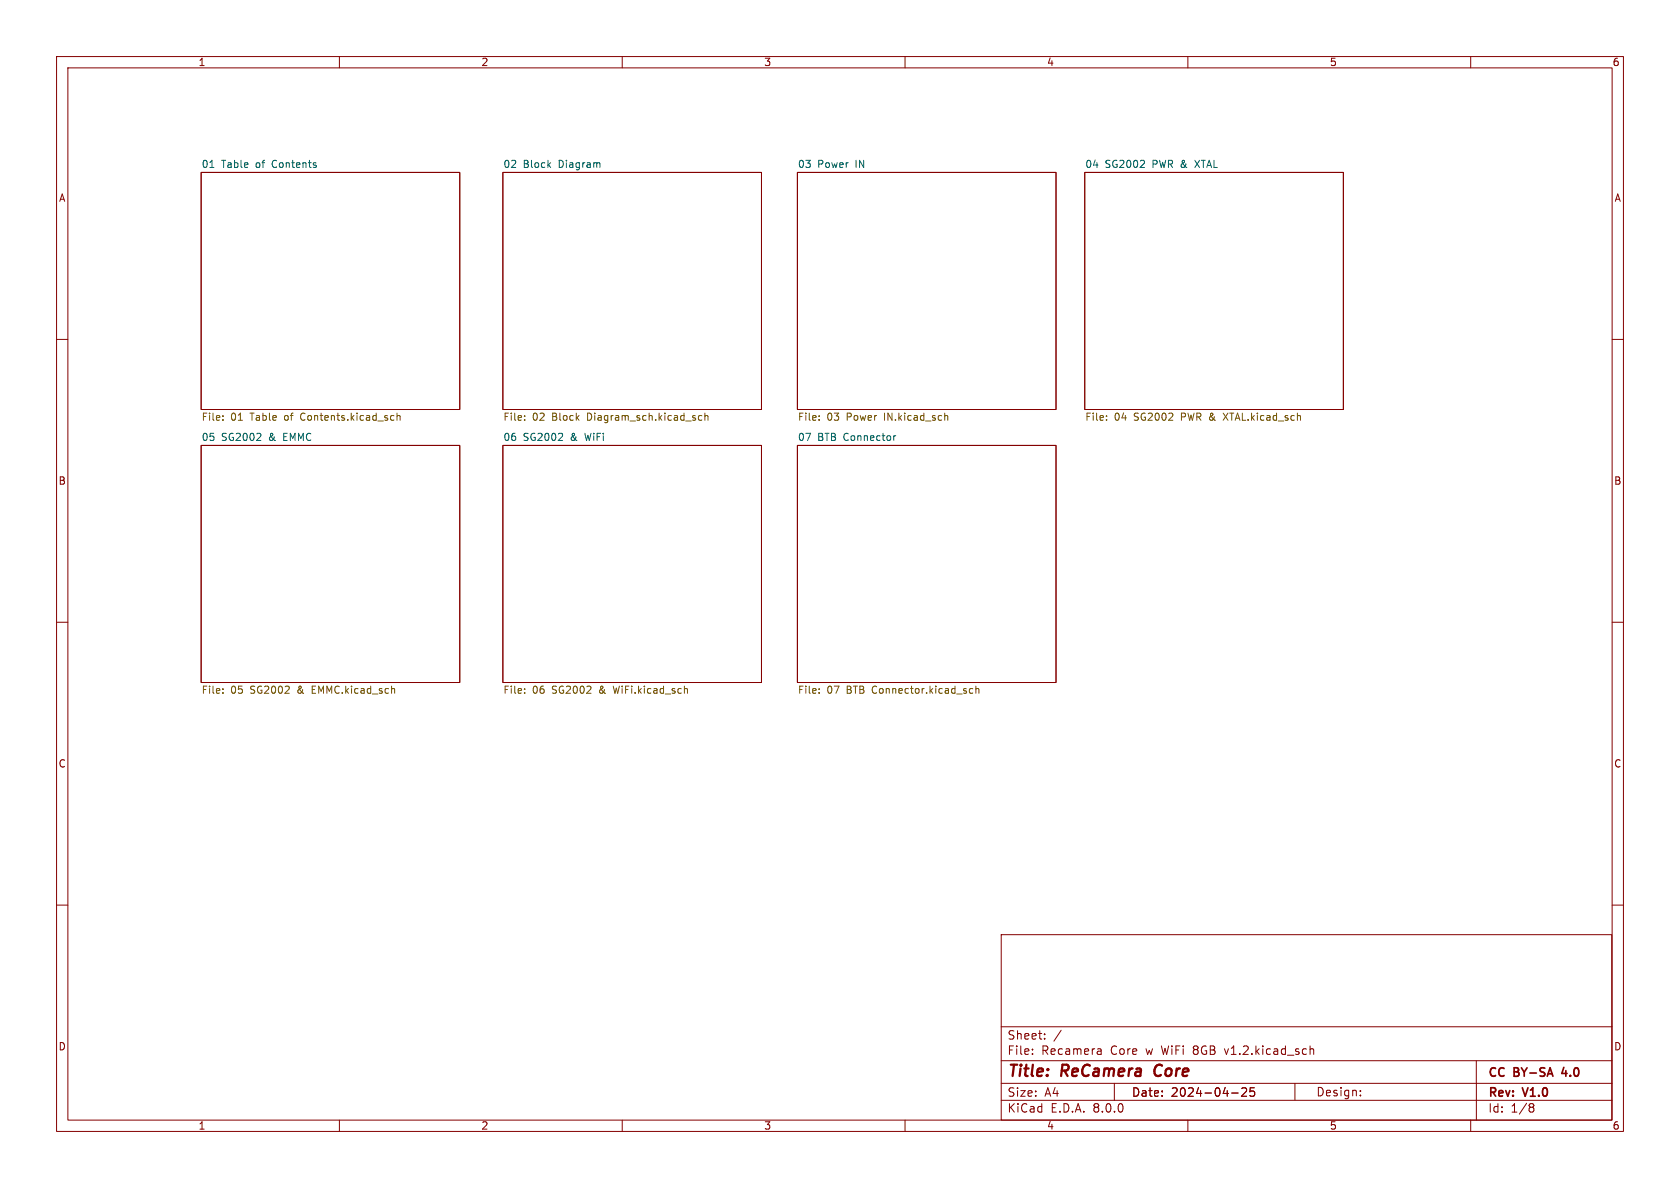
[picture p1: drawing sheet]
<svg xmlns="http://www.w3.org/2000/svg" width="297mm" height="210mm" viewBox="0 0 297 210" stroke-linecap="round" stroke-linejoin="round" font-family="sans-serif">
<g fill="none" stroke="#840000" stroke-width=".18">
<path d="M10 10h277v190h-277zM12 12h273v186h-273zM60 10v2M110 10v2M160 10v2M210 10v2M260 10v2M35.6 30.5h45.7v41.9h-45.7zM88.9 30.5h45.7v41.9h-45.7zM141 30.5h45.7v41.9h-45.7zM191.8 30.5h45.7v41.9h-45.7zM10 60h2"/>
<path d="M285 60h2M35.6 78.7h45.7v42h-45.7zM88.9 78.7h45.7v42h-45.7zM141 78.7h45.7v42h-45.7zM10 110h2M285 110h2M10 160h2M285 160h2M177 165.2h107.9v32.8h-107.9zM60 198v2M110 198v2M160 198v2"/>
<path d="M177 194.5h108M177 191.5h108M177 187.5h108M177 181.5h108M182.5 186.3v.1M182.5 185.5v.1M184.7 183.6v.1M184.7 182.8v.1M187.6 182.1l-1.3 2M194.2 185.4l.4 .1 .1 .9M194.7 186.3l-.5 .1M194.7 185.8h-.5"/>
<path d="M197 191.5v3M210 198v2M217.7 193.2h1.2M219.5 192.4l.6-.1 .2 .1 .1 .3-.9 1.1h.9M221.7 192.3h-.7v.7l.2-.1h.5l.1 .3-.1 .5-.2 .1-.5-.1M228.9 191.5v2.9M231.6 185.5l.2-.1 .4 .1v.9M231.6 184.9v1.5M240.5 193.6v.1M240.5 192.8v.1M260 198v2M261 187.5v10.5"/>
<path d="M270.6 195.1h.3l.3 .3-.3 .3M270.6 195.7h.3M270.9 195.7l.2 .2 .1 .4-.3 .3h-.3"/>
</g>
<path d="M204.4 188.5a1.27 1.27 0 0 0 0 1.6" fill="none" stroke="#840000" stroke-width=".4"/>
<path d="M276.5 188.7l-.4 1.1h.9" fill="none" stroke="#840000" stroke-width=".3"/>
<path d="M37.1 29.6h.7M106 28.8l.1 .8M158.4 77l-.4 .3" fill="none" stroke="#006464" stroke-width=".18"/>
<g fill="none" stroke="#725600" stroke-width=".18">
<path d="M39.4 73.5v.1M39.4 74.2v.1M69.5 73.5h.1M69.6 74.2l-.1 .1M70.2 73.6l.2-.1h.3v.8M70.2 73v1.3M92.7 74.2v.1M92.7 73.5v.1M124.1 73.5h-.4l-.2 .2 .1 .5h.5M124.6 73.6l.2-.1h.3l.1 .8M124.6 73v1.3M144.8 73.5v.1"/>
<path d="M144.8 74.2v.1M167.2 73.5l.4 .1v.7M195.6 74.2v.1M195.6 73.5v.1M216.2 73l.9 1.3M217.1 73l-.9 1.3M39.4 122.4v.2M39.4 121.8v.1M92.7 121.8v.1M92.7 122.4v.2M121.2 121.7l.3 .2v.7M144.8 122.4v.2"/>
<path d="M144.8 121.8v.1M171.4 122.4l.2 .2 .4-.1M172 121.8l-.4-.1-.2 .1M172.5 121.8l.2-.1 .3 .1 .1 .8M172.5 121.3v1.3"/>
</g>
<g font-size="2.8" fill="#840000">
<text x="178" y="190.9">Title:</text>
<text x="187.7" y="190.9">ReCamera</text>
<text x="204.9" y="190.9">Core</text>
</g>
<g font-size="2.1" fill="#840000">
<text x="178" y="184">Sheet:</text>
<text x="178" y="186.7">File:</text>
<text x="184.1" y="186.7">Recamera</text>
<text x="196.4" y="186.7">Core</text>
<text x="202.8" y="186.7">w WiFi</text>
<text x="211.4" y="186.7">8GB</text>
<text x="217.1" y="186.7">v1.2.kicad_sch</text>
<text x="263" y="190.8">CC</text>
<text x="267.7" y="190.8">BY-SA</text>
<text x="276.8" y="190.8">4.0</text>
<text x="178" y="196.9">KiCad</text>
<text x="178" y="194.1">Size:</text>
<text x="184.7" y="194.1">A4</text>
<text x="185.7" y="196.9">E.D.A.</text>
<text x="193.3" y="196.9">8.0.0</text>
<text x="200" y="194.1">Date:</text>
<text x="207" y="194.1">2024-04-25</text>
<text x="232.6" y="194">Design:</text>
<text x="263" y="194.3">Rev:</text>
<text x="263" y="196.9">Id:</text>
<text x="267.1" y="196.9">1/8</text>
<text x="269.4" y="194.3">V1.0</text>
</g>
<g font-size="1.8" fill="#840000">
<text x="35" y="11.9">1</text>
<text x="85" y="11.9">2</text>
<text x="135" y="11.9">3</text>
<text x="185" y="11.9">4</text>
<text x="235" y="11.9">5</text>
<text x="285" y="11.9">6</text>
<text x="10.3" y="35.9">A</text>
<text x="285.3" y="35.9">A</text>
<text x="10.3" y="85.9">B</text>
<text x="285.3" y="85.9">B</text>
<text x="10.3" y="135.9">C</text>
<text x="285.3" y="135.9">C</text>
<text x="10.3" y="185.9">D</text>
<text x="285.3" y="185.9">D</text>
<text x="35" y="199.9">1</text>
<text x="85" y="199.9">2</text>
<text x="135" y="199.9">3</text>
<text x="185" y="199.9">4</text>
<text x="235" y="199.9">5</text>
<text x="285" y="199.9">6</text>
</g>
<g font-size="1.8" fill="#006464">
<text x="35.6" y="29.8">01</text>
<text x="39.1" y="29.8">Table</text>
<text x="45.3" y="29.8">of</text>
<text x="48.4" y="29.8">Contents</text>
<text x="88.9" y="29.8">02</text>
<text x="92.5" y="29.8">Block</text>
<text x="98.9" y="29.8">Diagram</text>
<text x="141" y="29.8">03</text>
<text x="144.6" y="29.8">Power</text>
<text x="151.4" y="29.8">IN</text>
<text x="191.8" y="29.8">04</text>
<text x="195.4" y="29.8">SG2002</text>
<text x="203.8" y="29.8">PWR &amp;</text>
<text x="211.8" y="29.8">XTAL</text>
<text x="35.6" y="78">05</text>
<text x="39.1" y="78">SG2002</text>
<text x="47.6" y="78">&amp;</text>
<text x="50.4" y="78">EMMC</text>
<text x="88.9" y="78">06</text>
<text x="92.5" y="78">SG2002</text>
<text x="101" y="78">&amp;</text>
<text x="103.7" y="78">WiFi</text>
<text x="141" y="78">07</text>
<text x="144.6" y="78">BTB Connector</text>
</g>
<g font-size="1.8" fill="#725600">
<text x="35.6" y="74.7">File:</text>
<text x="40.8" y="74.7">01</text>
<text x="44.4" y="74.7">Table</text>
<text x="50.6" y="74.7">of</text>
<text x="53.6" y="74.7">Contents.kicad_sch</text>
<text x="88.9" y="74.7">File:</text>
<text x="94.1" y="74.7">02</text>
<text x="97.7" y="74.7">Block</text>
<text x="104.1" y="74.7">Diagram_sch.kicad_sch</text>
<text x="141" y="74.7">File:</text>
<text x="146.2" y="74.7">03</text>
<text x="149.8" y="74.7">Power</text>
<text x="156.6" y="74.7">IN.kicad_sch</text>
<text x="191.8" y="74.7">File:</text>
<text x="197" y="74.7">04</text>
<text x="200.6" y="74.7">SG2002</text>
<text x="209.1" y="74.7">PWR &amp;</text>
<text x="217" y="74.7">XTAL.kicad_sch</text>
<text x="35.6" y="123">File:</text>
<text x="40.8" y="123">05</text>
<text x="44.4" y="123">SG2002</text>
<text x="52.9" y="123">&amp;</text>
<text x="55.6" y="123">EMMC.kicad_sch</text>
<text x="88.9" y="123">File:</text>
<text x="94.1" y="123">06</text>
<text x="97.7" y="123">SG2002</text>
<text x="106.2" y="123">&amp;</text>
<text x="108.9" y="123">WiFi.kicad_sch</text>
<text x="141" y="123">File:</text>
<text x="146.2" y="123">07</text>
<text x="149.8" y="123">BTB Connector.kicad_sch</text>
</g>
</svg>
